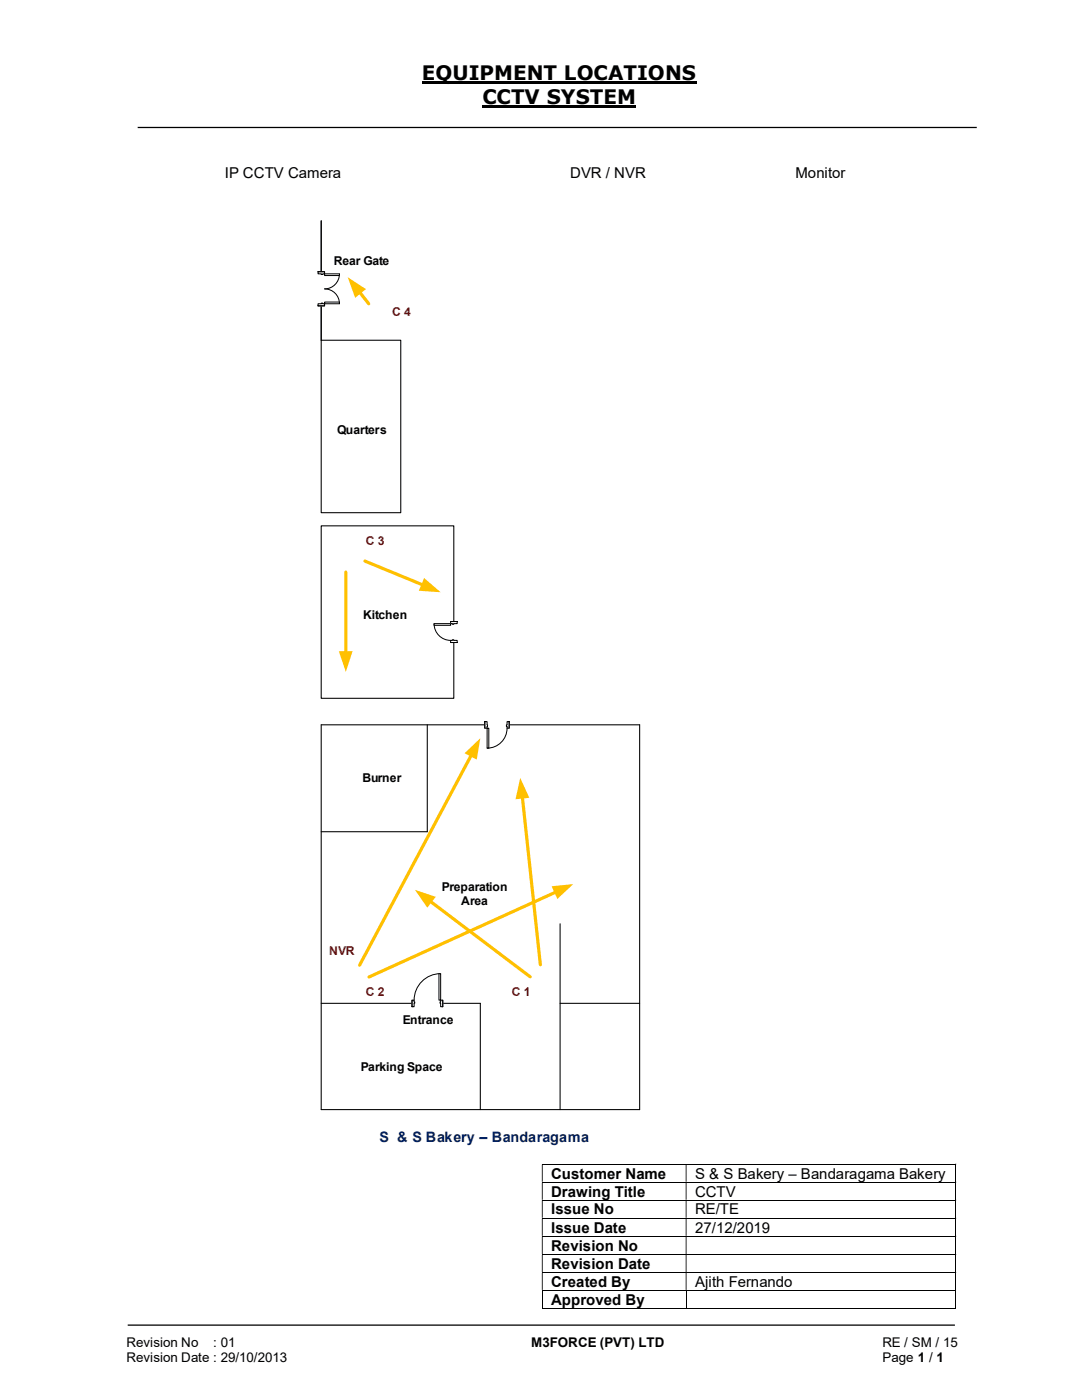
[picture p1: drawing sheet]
<svg xmlns="http://www.w3.org/2000/svg" width="216mm" height="279mm" viewBox="0 0 216 279" stroke-linecap="round" stroke-linejoin="round" font-family="sans-serif">
<path d="M84.2 16.5h54.8M96.3 21.3h30.7" fill="none" stroke="#000" stroke-width=".42"/>
<path d="M27.5 25.4h167.4M25.5 264.5h165" fill="none" stroke="#000" stroke-width=".25"/>
<g fill="none" stroke="#000" stroke-width=".2">
<path d="M108.1 232.3h82.5M108.1 235.9h82.5M108.1 239.5h82.5M190.7 232.4v3.4M190.7 236v3.4M190.7 239.6v3.4M108.1 243.1h82.5M108.1 246.7h82.5M108.1 250.4h82.5M108.1 253.9h82.5M108.1 257.5h82.5M108.2 257.6v3.6"/>
<path d="M136.9 257.6v3.6M190.7 243.2v3.4M190.7 246.8v3.5M190.7 250.4v3.5M190.7 254v3.4M190.7 257.6v3.6M108.1 261.2h28.7M137 261.2h53.6"/>
</g>
<g fill="#000">
<path d="M190.6 232.2h.2v.2h-.2zM108.1 232.4h.2v3.4h-.2zM136.8 232.4h.2v3.4h-.2z" fill-rule="evenodd"/>
<path d="M190.6 235.8h.2v.2h-.2zM108.1 236h.2v3.4h-.2zM136.8 236h.2v3.4h-.2z" fill-rule="evenodd"/>
<path d="M190.6 239.4h.2v.2h-.2zM108.1 239.6h.2v3.4h-.2zM136.8 239.6h.2v3.4h-.2z" fill-rule="evenodd"/>
<path d="M190.6 243h.2v.2h-.2zM108.1 243.2h.2v3.4h-.2zM136.8 243.2h.2v3.4h-.2z" fill-rule="evenodd"/>
<path d="M190.6 246.6h.2v.2h-.2zM108.1 246.8h.2v3.5h-.2zM136.8 246.8h.2v3.5h-.2z" fill-rule="evenodd"/>
<path d="M190.6 250.3h.2v.1h-.2zM108.1 250.4h.2v3.5h-.2zM136.8 250.4h.2v3.5h-.2z" fill-rule="evenodd"/>
<path d="M190.6 253.9h.2v.1h-.2zM108.1 254h.2v3.4h-.2zM136.8 254h.2v3.4h-.2z" fill-rule="evenodd"/>
</g>
<path d="M190.6 257.4h.2v.2h-.2zM190.6 261.1h.2v.1h-.2z" fill="#000"/>
<path d="M64.1 44.1v23.8M64.1 144.7h63.5M85.3 144.7v21.3M64.1 200.2h31.7v21.2M64.1 221.4h63.5" fill="none" stroke="#000" stroke-width=".21"/>
<path d="M64.1 104.9h26.5v34.5h-26.5z" fill="#fff"/>
<path d="M64.1 104.9h26.5v34.5h-26.5zM111.8 200.2h15.8" fill="none" stroke="#000" stroke-width=".21"/>
<path d="M72.8 112l11.6 4.8" fill="none" stroke="#ffc000" stroke-width=".64"/>
<path d="M84.6 115.4l3.3 2.8-4.3-.3z" fill="#ffc000"/>
<path d="M69 114.2v16.1" fill="none" stroke="#ffc000" stroke-width=".64"/>
<path d="M67.6 130h2.8l-1.4 4.1z" fill="#ffc000"/>
<path d="M104.2 159l3.6 33.5" fill="none" stroke="#ffc000" stroke-width=".64"/>
<path d="M103.8 155.2l1.8 4-2.7 .3z" fill="#ffc000"/>
<path d="M71.8 58.3l1.8 2.3" fill="none" stroke="#ffc000" stroke-width=".64"/>
<path d="M69.4 55.3l3.6 2.4-2.1 1.7z" fill="#ffc000"/>
<path d="M94.1 150.7l-22.3 41.9" fill="none" stroke="#ffc000" stroke-width=".64"/>
<path d="M92.7 150.3l3.1-3-.7 4.3z" fill="#ffc000"/>
<path d="M64.1 144.7v76.7M127.6 144.7v76.7" fill="none" stroke="#000" stroke-width=".21"/>
<path d="M64.1 67.9h15.9v34.4h-15.9z" fill="#fff"/>
<path d="M64.1 67.9h15.9v34.4h-15.9z" fill="none" stroke="#000" stroke-width=".21"/>
<path d="M63.4 54.2h1.4v6.8h-1.4z" fill-rule="evenodd" fill="#fff"/>
<path d="M63.4 54.2h1.4v6.8h-1.4z" fill="none" stroke="#fff" stroke-width=".2"/>
<path d="M63.5 60.6v.4h1.3v-.4zM63.5 54.2h1.3v.5h-1.3z" fill-rule="evenodd" fill="#fff"/>
<path d="M64.1 54.7h-.6v-.5h1.3v.5h-.4M64.1 60.6h-.6v.4h1.3v-.4h-.4" fill="none" stroke="#000" stroke-width=".2"/>
<path d="M64.1 60.5v.1h.3v-.1zM64.1 54.7h.3v.1h-.3z" fill-rule="evenodd" fill="#fff"/>
<path d="M63.5 54.2h1.3M64.1 54.7v.1h.3v-.1M67.7 54.7a2.98 2.98 0 0 1-2.9 3 2.95 2.95 0 0 1 2.9 2.9M63.5 61h1.3M64.1 60.6v-.1h.3v.1" fill="none" stroke="#000" stroke-width=".2"/>
<path d="M64.8 54.7h2.9v.3h-2.9z" fill="#fff"/>
<path d="M64.8 54.7h2.9v.3h-2.9z" fill="none" stroke="#000" stroke-width=".2"/>
<path d="M64.8 60.3h2.9v.3h-2.9z" fill="#fff"/>
<path d="M64.8 60.3h2.9v.3h-2.9z" fill="none" stroke="#000" stroke-width=".2"/>
<path d="M89.9 124h1.4v4.2h-1.4z" fill-rule="evenodd" fill="#fff"/>
<path d="M89.9 124h1.4v4.2h-1.4z" fill="none" stroke="#fff" stroke-width=".2"/>
<path d="M89.9 124v.5h1.3v-.5zM89.9 127.8h1.3v.4h-1.3z" fill-rule="evenodd" fill="#fff"/>
<path d="M90.3 124.5h-.4v-.5h1.3v.5h-.6M90.3 127.8h-.4v.4h1.3v-.4h-.6" fill="none" stroke="#000" stroke-width=".2"/>
<path d="M90.3 124.5v.1h.3v-.1zM90.3 127.7h.3v.1h-.3z" fill-rule="evenodd" fill="#fff"/>
<path d="M86.6 124.5a3.3 3.3 0 0 0 3.3 3.3M89.9 124h1.3M89.9 128.2h1.3M90.3 124.5v.1h.3v-.1M90.3 127.8v-.1h.3v.1" fill="none" stroke="#000" stroke-width=".2"/>
<path d="M86.6 124.5h3.3v.3h-3.3z" fill="#fff"/>
<path d="M86.6 124.5h3.3v.3h-3.3z" fill="none" stroke="#000" stroke-width=".2"/>
<path d="M111.8 184.4v37" fill="none" stroke="#000" stroke-width=".21"/>
<path d="M85.9 179.9l19.9 15" fill="none" stroke="#ffc000" stroke-width=".64"/>
<path d="M82.8 177.6l4.2 1.4-1.7 2.1z" fill="#ffc000"/>
<path d="M64.1 166h21.2" fill="none" stroke="#000" stroke-width=".21"/>
<path d="M96.7 144h4.9v1.4h-4.9z" fill="#fff"/>
<path d="M96.7 144h4.9v1.4h-4.9z" fill="none" stroke="#fff" stroke-width=".2"/>
<path d="M96.7 144v1.3h.5v-1.3zM101.2 144h.4v1.3h-.4z" fill-rule="evenodd" fill="#fff"/>
<path d="M97.2 144.7v-.7h-.5v1.3h.5v-.3M101.2 144.7v-.7h.4v1.3h-.4v-.3" fill="none" stroke="#000" stroke-width=".2"/>
<path d="M97.2 144.7l.1 .3zM101 144.7h.2v.3h-.2z" fill-rule="evenodd" fill="#fff"/>
<path d="M96.7 144v1.3M97.2 144.7v.3M101.2 144.7h-.2v.3h.2M101.2 145.3a4 4 0 0 1-4 4M101.6 144v1.3" fill="none" stroke="#000" stroke-width=".2"/>
<path d="M97.2 145.3h.3v4h-.3z" fill-rule="evenodd" fill="#fff"/>
<path d="M97.2 145.3h.3v4h-.3z" fill="none" stroke="#000" stroke-width=".2"/>
<path d="M111 178l-37.4 17" fill="none" stroke="#ffc000" stroke-width=".64"/>
<path d="M110.1 176.9l4.3-.5-3.2 3z" fill="#ffc000"/>
<path d="M82.2 199.6h6.1v1.4h-6.1z" fill="#fff"/>
<path d="M82.2 199.6h6.1v1.4h-6.1z" fill="none" stroke="#fff" stroke-width=".2"/>
<path d="M87.9 199.6v1.3h.4v-1.3zM82.2 199.6h.4v1.3h-.4z" fill-rule="evenodd" fill="#fff"/>
<path d="M82.6 199.9v-.3h-.4v1.3h.4v-.7M87.9 199.9v-.3h.4v1.3h-.4v-.7" fill="none" stroke="#000" stroke-width=".2"/>
<path d="M87.8 199.9v.3h.1v-.3zM82.6 199.9h.2v.3h-.2z" fill-rule="evenodd" fill="#fff"/>
<path d="M82.2 199.6v1.3M82.6 199.9h.2v.3h-.2M87.9 199.9h-.1v.3h.1M87.9 194.3a5.3 5.3 0 0 0-5.3 5.3M88.3 199.6v1.3" fill="none" stroke="#000" stroke-width=".2"/>
<path d="M87.6 194.3h.3v5.3h-.3z" fill-rule="evenodd" fill="#fff"/>
<path d="M87.6 194.3h.3v5.3h-.3z" fill="none" stroke="#000" stroke-width=".2"/>
<g font-size="4">
<text x="84.2" y="16">EQUIPMENT LOCATIONS</text>
<text x="96.3" y="20.8">CCTV SYSTEM</text>
</g>
<g font-size="3">
<text x="44.9" y="35.5">IP CCTV Camera</text>
<text x="113.8" y="35.5">DVR / NVR</text>
<text x="158.7" y="35.5">Monitor</text>
<text x="110" y="235.2">Customer Name</text>
<text x="110" y="238.8">Drawing Title</text>
<text x="138.7" y="235.2">S &amp; S Bakery – Bandaragama Bakery</text>
<text x="138.7" y="238.8">CCTV</text>
<text x="110" y="242.4">Issue No</text>
<text x="110" y="246">Issue Date</text>
<text x="138.7" y="242.4">RE/TE</text>
<text x="138.7" y="246">27/12/2019</text>
<text x="110" y="249.6">Revision No</text>
<text x="110" y="253.2">Revision Date</text>
<text x="110" y="256.8">Created By</text>
<text x="138.7" y="256.8">Ajith Fernando</text>
<text x="110" y="260.4">Approved By</text>
</g>
<text font-size="2.9" fill="#002060" x="75.7" y="228">S &amp; S Bakery – Bandaragama</text>
<g font-size="2.7">
<text x="25.2" y="268.8">Revision No</text>
<text x="42.6" y="268.8">: 01</text>
<text x="106" y="268.8">M3FORCE (PVT) LTD</text>
<text x="176.1" y="268.8">RE / SM / 15</text>
<text x="25.2" y="271.8">Revision Date : 29/10/2013</text>
<text x="176.1" y="271.8">Page 1 / 1</text>
</g>
<g font-size="2.4">
<text x="66.6" y="52.8">Rear Gate</text>
<text x="67.3" y="86.6">Quarters</text>
<text x="72.5" y="123.6">Kitchen</text>
<text x="72.3" y="156.1">Burner</text>
<text x="88.1" y="177.8">Preparation</text>
<text x="92" y="180.6">Area</text>
<text x="80.3" y="204.4">Entrance</text>
<text x="72" y="213.7">Parking Space</text>
</g>
<g font-size="2.4" fill="#c00000">
<text x="78.3" y="63.1">C 4</text>
<text x="73" y="108.7">C 3</text>
<text x="65.7" y="190.5">NVR</text>
<text x="73" y="198.7">C 2</text>
<text x="102.1" y="198.7">C 1</text>
</g>
</svg>
